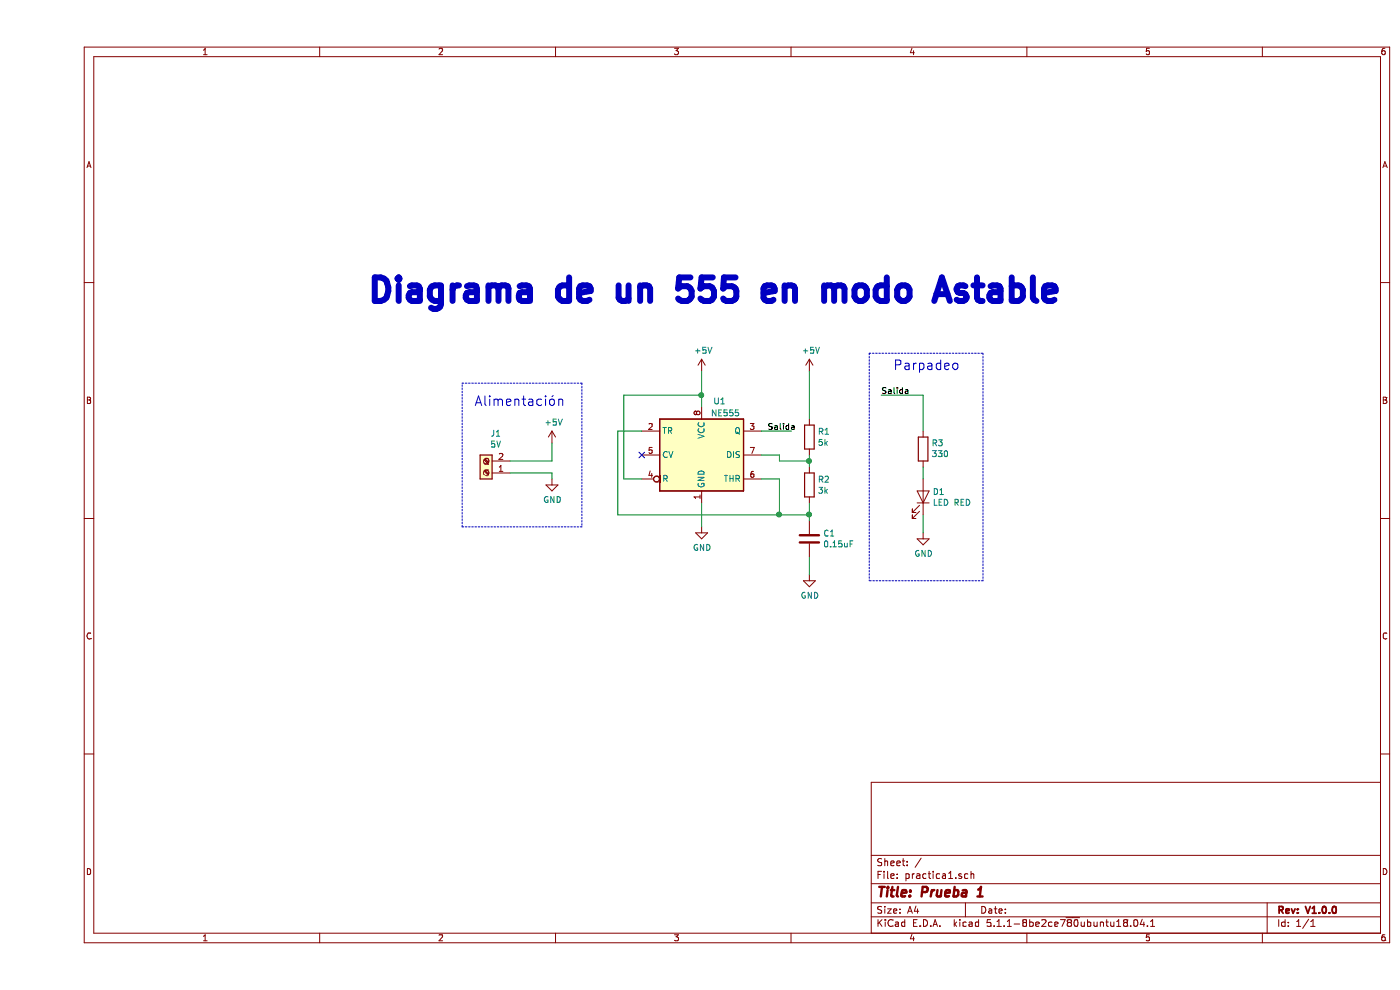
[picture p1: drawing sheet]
EESchema Schematic File Version 4
LIBS:practica1-cache
EELAYER 29 0
EELAYER END
$Descr A4 11693 8268
encoding utf-8
Sheet 1 1
Title "Prueba 1"
Date ""
Rev "V1.0.0"
Comp ""
Comment1 ""
Comment2 ""
Comment3 ""
Comment4 ""
$EndDescr
$Comp
L Timer:NE555 U1
U 1 1
P 5550 3800
F 0 "U1" H 5700 4250 50  0000 C CNN
F 1 "NE555" H 5750 4150 50  0000 C CNN
F 2 "Package_DIP:DIP-8_W7.62mm_LongPads" H 5550 3800 50  0001 C CNN
F 3 "http://www.ti.com/lit/ds/symlink/ne555.pdf" H 5550 3800 50  0001 C CNN
	1    5550 3800
	1    0    0    -1  
$EndComp
$Comp
L Device:R R1
U 1 1
P 6450 3650
F 0 "R1" H 6520 3696 50  0000 L CNN
F 1 "5k" H 6520 3605 50  0000 L CNN
F 2 "Resistor_THT:R_Axial_DIN0309_L9.0mm_D3.2mm_P12.70mm_Horizontal" V 6380 3650 50  0001 C CNN
F 3 "~" H 6450 3650 50  0001 C CNN
	1    6450 3650
	1    0    0    -1  
$EndComp
$Comp
L Device:R R2
U 1 1
P 6450 4050
F 0 "R2" H 6520 4096 50  0000 L CNN
F 1 "3k" H 6520 4005 50  0000 L CNN
F 2 "Resistor_THT:R_Axial_DIN0309_L9.0mm_D3.2mm_P12.70mm_Horizontal" V 6380 4050 50  0001 C CNN
F 3 "~" H 6450 4050 50  0001 C CNN
	1    6450 4050
	1    0    0    -1  
$EndComp
$Comp
L Device:C C1
U 1 1
P 6450 4500
F 0 "C1" H 6565 4546 50  0000 L CNN
F 1 "0.15uF" H 6565 4455 50  0000 L CNN
F 2 "Capacitor_THT:C_Disc_D4.3mm_W1.9mm_P5.00mm" H 6488 4350 50  0001 C CNN
F 3 "~" H 6450 4500 50  0001 C CNN
	1    6450 4500
	1    0    0    -1  
$EndComp
$Comp
L Device:LED D1
U 1 1
P 7400 4150
F 0 "D1" V 7439 4229 50  0000 L CNN
F 1 "LED RED" V 7348 4229 50  0000 L CNN
F 2 "LED_THT:LED_D5.0mm" H 7400 4150 50  0001 C CNN
F 3 "~" H 7400 4150 50  0001 C CNN
	1    7400 4150
	0    1    -1   0   
$EndComp
$Comp
L Device:R R3
U 1 1
P 7400 3750
F 0 "R3" H 7330 3704 50  0000 R CNN
F 1 "330" H 7330 3795 50  0000 R CNN
F 2 "Resistor_THT:R_Axial_DIN0309_L9.0mm_D3.2mm_P12.70mm_Horizontal" V 7330 3750 50  0001 C CNN
F 3 "~" H 7400 3750 50  0001 C CNN
	1    7400 3750
	-1   0    0    1   
$EndComp
$Comp
L power:+5V #PWR01
U 1 1
P 5550 3100
F 0 "#PWR01" H 5550 2950 50  0001 C CNN
F 1 "+5V" H 5565 3273 50  0000 C CNN
F 2 "" H 5550 3100 50  0001 C CNN
F 3 "" H 5550 3100 50  0001 C CNN
	1    5550 3100
	1    0    0    -1  
$EndComp
$Comp
L power:GND #PWR02
U 1 1
P 5550 4400
F 0 "#PWR02" H 5550 4150 50  0001 C CNN
F 1 "GND" H 5555 4227 50  0000 C CNN
F 2 "" H 5550 4400 50  0001 C CNN
F 3 "" H 5550 4400 50  0001 C CNN
	1    5550 4400
	1    0    0    -1  
$EndComp
$Comp
L power:+5V #PWR03
U 1 1
P 6450 3100
F 0 "#PWR03" H 6450 2950 50  0001 C CNN
F 1 "+5V" H 6465 3273 50  0000 C CNN
F 2 "" H 6450 3100 50  0001 C CNN
F 3 "" H 6450 3100 50  0001 C CNN
	1    6450 3100
	1    0    0    -1  
$EndComp
$Comp
L power:GND #PWR04
U 1 1
P 6450 4800
F 0 "#PWR04" H 6450 4550 50  0001 C CNN
F 1 "GND" H 6455 4627 50  0000 C CNN
F 2 "" H 6450 4800 50  0001 C CNN
F 3 "" H 6450 4800 50  0001 C CNN
	1    6450 4800
	1    0    0    -1  
$EndComp
$Comp
L power:GND #PWR05
U 1 1
P 7400 4450
F 0 "#PWR05" H 7400 4200 50  0001 C CNN
F 1 "GND" H 7405 4277 50  0000 C CNN
F 2 "" H 7400 4450 50  0001 C CNN
F 3 "" H 7400 4450 50  0001 C CNN
	1    7400 4450
	1    0    0    -1  
$EndComp
Wire Wire Line
	6450 3900 6450 3850
Wire Wire Line
	6450 3500 6450 3100
Wire Wire Line
	6450 4350 6450 4300
Wire Wire Line
	6450 4650 6450 4800
Wire Wire Line
	5550 4200 5550 4400
Wire Wire Line
	5550 3100 5550 3300
Wire Wire Line
	7400 4450 7400 4300
Wire Wire Line
	7400 4000 7400 3900
Wire Wire Line
	5050 3600 4850 3600
Wire Wire Line
	4850 3600 4850 4300
Wire Wire Line
	4850 4300 6200 4300
Wire Wire Line
	6200 4300 6200 4000
Wire Wire Line
	6200 4000 6050 4000
Wire Wire Line
	6200 4300 6450 4300
Connection ~ 6200 4300
Connection ~ 6450 4300
Wire Wire Line
	6450 4300 6450 4200
Wire Wire Line
	6050 3800 6200 3800
Wire Wire Line
	6200 3800 6200 3850
Wire Wire Line
	6200 3850 6450 3850
Connection ~ 6450 3850
Wire Wire Line
	6450 3850 6450 3800
Wire Wire Line
	5050 4000 4900 4000
Wire Wire Line
	4900 4000 4900 3300
Wire Wire Line
	4900 3300 5550 3300
Connection ~ 5550 3300
Wire Wire Line
	5550 3300 5550 3400
NoConn ~ 5050 3800
Text Notes 2750 2550 0    197  ~ 39
Diagrama de un 555 en modo Astable
Wire Notes Line
	6950 2950 7900 2950
Wire Notes Line
	7900 4850 6950 4850
Wire Wire Line
	6050 3600 6300 3600
Wire Wire Line
	7050 3300 7400 3300
Wire Wire Line
	7400 3300 7400 3600
Text Label 6100 3600 0    50   ~ 0
Salida
Text Label 7050 3300 0    50   ~ 0
Salida
Wire Notes Line
	6950 2950 6950 4850
Wire Notes Line
	7900 2950 7900 4850
Text Notes 7150 3100 0    79   ~ 0
Parpadeo
$Comp
L Connector:Screw_Terminal_01x02 J1
U 1 1
P 3750 3950
F 0 "J1" H 3668 3625 50  0000 C CNN
F 1 "5V" H 3668 3716 50  0000 C CNN
F 2 "Connector_PinHeader_2.54mm:PinHeader_1x02_P2.54mm_Vertical" H 3750 3950 50  0001 C CNN
F 3 "~" H 3750 3950 50  0001 C CNN
	1    3750 3950
	-1   0    0    1   
$EndComp
$Comp
L power:+5V #PWR06
U 1 1
P 4300 3700
F 0 "#PWR06" H 4300 3550 50  0001 C CNN
F 1 "+5V" H 4315 3873 50  0000 C CNN
F 2 "" H 4300 3700 50  0001 C CNN
F 3 "" H 4300 3700 50  0001 C CNN
	1    4300 3700
	1    0    0    -1  
$EndComp
$Comp
L power:GND #PWR07
U 1 1
P 4300 4000
F 0 "#PWR07" H 4300 3750 50  0001 C CNN
F 1 "GND" H 4305 3827 50  0000 C CNN
F 2 "" H 4300 4000 50  0001 C CNN
F 3 "" H 4300 4000 50  0001 C CNN
	1    4300 4000
	1    0    0    -1  
$EndComp
Wire Wire Line
	3950 3850 4300 3850
Wire Wire Line
	4300 3850 4300 3700
Wire Wire Line
	3950 3950 4300 3950
Wire Wire Line
	4300 3950 4300 4000
Text Notes 3650 3400 0    79   ~ 0
Alimentación
Wire Notes Line
	3550 3200 4550 3200
Wire Notes Line
	4550 3200 4550 4400
Wire Notes Line
	4550 4400 3550 4400
Wire Notes Line
	3550 4400 3550 3200
$EndSCHEMATC
